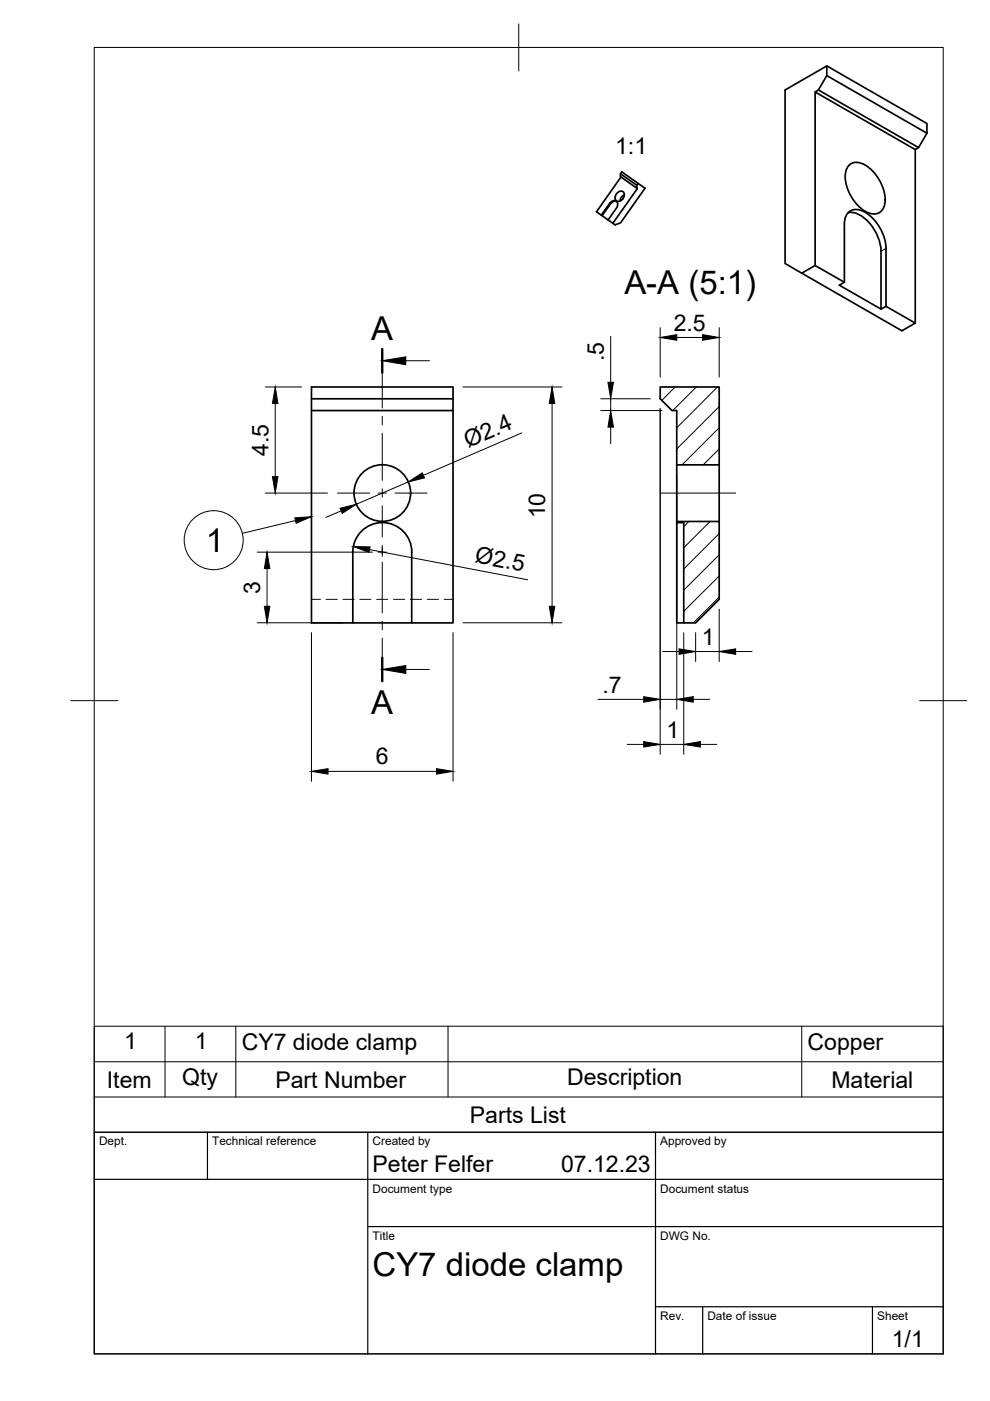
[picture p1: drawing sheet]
<svg xmlns="http://www.w3.org/2000/svg" width="210mm" height="297mm" viewBox="0 0 210 297" stroke-linecap="round" stroke-linejoin="round" font-family="sans-serif">
<!-- layer: Hidden -->
<path d="M66 127.1h1.9M69.1 127.1h2.4M72.7 127.1h2.4M76.3 127.1h2.4M79.9 127.1h2.3M83.4 127.1h2.4M87 127.1h2.4M90.6 127.1h2.4M94.1 127.1h2" fill="none" stroke="#000" stroke-width=".21"/>
<!-- layer: Visible -->
<g fill="none" stroke="#000" stroke-width=".36">
<path d="M172.8 19.5l21.3 12.2 .7-.4M175.3 16l21.2 12.2-1.7 3.1-21.3-12.2M175.3 14l21.2 12.2v2M131.6 36.8l3.4 2.5v.6l-3.4-2.4v-.7l.2-.4 3.5 2.5-.3 .4M131.7 37.5l-5.2 7.4 1 .7M135 39.9l.1 .1-5.2 7.3M135.3 38.9l1.5 1-5.2 7.4-1.2 .4-1.5-1.1M180.2 34.9a3.2 3.2 0 0 1 3.9 .6 9.1 9.1 0 0 1 3.5 7.7 2.36 2.36 0 0 1-3.4 2 8.9 8.9 0 0 1-4.9-8.6l.2-.7zM194.1 31.7v36.8M127.7 45.7l1.2 .9M130.7 44.2l-1.8 2.4M130.8 42.7a1.2 1.2 0 0 0-1.4 .6l-1.7 2.4-.2-.1 1.7-2.4a.92 .92 0 0 1 .9-.7 .92 .92 0 0 1 .9 .6l-.3 1.1"/>
<path d="M130.9 40.8a.81 .81 0 0 1 1.2-.2 .81 .81 0 0 1 .2 1.2 1.08 1.08 0 0 1-1.8 .6 1.3 1.3 0 0 1 .4-1.6zM132.4 41.3a1.57 1.57 0 0 0-1 1.3M170 57.9l2.8-1.6v-36.8l.7-.4 1.8-3.1v-2l-8.8 5.1v36.8l24.7 14.2 2.9-1.6-6.2-3.6M172.8 56.3l6.2 3.5M179 47.6a2.65 2.65 0 0 1 2.9-3.2 8.3 8.3 0 0 1 5.5 5.6l.5 2.7v12.2M179 47.6v12.2l-1.1 .7 8.9 5M179.8 45.1a5.2 5.2 0 0 1 4.6 2.3 9.7 9.7 0 0 1 2.4 5.9v12.2l1.1-.6M66 84.5h30.1v2.5h-30.1M96.1 84.5v-2.5h-30.1v50.1h30.1v-45.1M140 82h12.5v16.6h-9v-11.6h-1l-2.5-2.5zM143.5 98.6v12M152.5 98.6v12"/>
<path d="M143.5 110.6h9v16.5l-5 5h-2.5v-21.3h-1.5zM143.5 110.8v21.3h1.5M74.8 132.1v-15.1a6.3 6.3 0 0 1 6.3-6.2 6.3 6.3 0 0 1 6.2 6.2v15.1"/>
<circle cx="81.1" cy="104.5" r="6"/>
</g>
<!-- layer: Visible Narrow -->
<path d="M129.2 43.2l.2 .1M187.9 52.7l-1.1 .6" fill="none" stroke="#000" stroke-width=".21"/>
<!-- layer: BORDER -->
<path d="M20 10.1h180v276.9h-180zM110 5.1v10M15 148.6h10M195 148.6h10" fill="none" stroke="#000" stroke-width=".21"/>
<!-- layer: TITLEBLOCK -->
<path d="M20 240.1h180v46.9h-180zM20 250h180M44 240.1v9.9M78 240.1v46.9M139 240.1v46.9M78 260.1h122M139 277.1h61M149 277.1v9.9M185 277.1v9.9" fill="none" stroke="#000" stroke-width=".25"/>
<!-- layer: Smart Centers -->
<g fill="none" stroke="#000" stroke-width=".21">
<path d="M81 76.5v10M81 88.3v1.8M81 91.9v10M71.5 104.5h6.9M80.2 104.5h1.7M80.2 117.1h1.7M81 103.7v1.7M81 107.2v6.7M81 115.6v2.3M81 119.2v10.7M83.7 104.5h6.9M140 104.5h16"/>
<path d="M81 131.7v1.8M81 135.3v6.6"/>
</g>
<!-- layer: Hatching -->
<path d="M143.2 82l-2.9 2.9M147.6 82l-5 5M152.1 82l-8.6 8.7M152.5 86.2l-9 9M152.5 90.7l-7.9 7.9M152.5 95.2l-3.4 3.4M146.1 110.5l-1.1 1.2M150.6 110.5l-5.6 5.6M152.5 113.1l-7.5 7.5M152.5 117.6l-7.5 7.5M152.5 122.1l-7.5 7.5M152.5 126.6l-5.5 5.4" fill="none" stroke="#000" stroke-width=".21"/>
<!-- layer: Section Lines -->
<path d="M81 74v5M81 139.4v5" fill="none" stroke="#000" stroke-width=".51"/>
<path d="M86 76.5h5M86 141.9h5" fill="none" stroke="#000" stroke-width=".21"/>
<path d="M81 76.5l5-.8v1.6zM81 141.9l5-.8v1.7z" fill="#000" stroke="#000" stroke-width=".21"/>
<!-- layer: FD_Dimensions -->
<g fill="none" stroke="#000" stroke-width=".21">
<path d="M129.5 71.3v9.8M140 69.5v10.5M143.5 71.6h5.5M152.5 69.5v10.5M56.2 82h7.7M58.4 85.5v15.6M98.1 82h21M110.6 91.8l-20.8 9M117.1 85.5v43.1M127.4 87h13M127.4 84.5h10.5M129.5 84.5v2.5"/>
<path d="M129.5 90.6v3.5M140 86.6v73.3M54.5 117.1h24.5M56.2 104.5h13.2M72.3 108.3l-3.2 1.4M78.3 116.5l33.6 6.4M86.6 102.2l-11.1 4.7M143.5 100.7v49.7M54.5 132h18.2M56.6 120.6v8M66 134.1v31.6M96.1 134.1v31.6"/>
<path d="M98.1 132h21M140.5 138.1h3.5M145 134.1v25.8M147.5 134.1v6.2M147.5 138.1h5M152.5 129.1v11.2M156 138.1h3.5M126.8 148.3h9.7M133 157.8h3.5M140 157.8h5M140 148.3h3.5M147 148.3h3.5"/>
<path d="M148.5 157.8h3.5M69.6 163.5h22.9"/>
</g>
<g fill="#000" stroke="#000" stroke-width=".21">
<path d="M140 71.6l3.5-.6v1.1zM149 71l3.5 .6-3.5 .5zM58.4 82l.5 3.5h-1.1zM117.1 82l.5 3.5h-1.1zM129.5 87l.6 3.6h-1.2zM128.9 81.1h1.2l-.6 3.4zM57.8 101.1h1.1l-.5 3.4zM72.1 107.8l3.4-.9-2.9 1.9zM74.9 115.9l3.6 .1-.3 1.1zM86.6 102.2l2.9-1.9 .5 1zM56.6 117.1l.6 3.5h-1.2zM56 128.6h1.2l-.6 3.4z"/>
<path d="M116.5 128.6h1.1l-.5 3.4zM144 137.6l3.5 .5-3.5 .6zM152.5 138.1l3.5-.5v1.1zM136.5 157.2l3.5 .6-3.5 .6zM136.5 147.7l3.5 .6-3.5 .6zM143.5 148.3l3.5-.6v1.2zM145 157.8l3.5-.6v1.2zM66 163.5l3.6-.5v1.1zM92.5 163l3.6 .5-3.6 .6z"/>
</g>
<!-- layer: Parts Lists -->
<path d="M20 217.6h180v22.5h-180zM35 217.6v15M50 217.6v15M95 217.6v15M170 217.6v15M20 232.6h180M20 225.1h180" fill="none" stroke="#000" stroke-width=".21"/>
<!-- layer: Balloons -->
<g fill="none" stroke="#000" stroke-width=".21">
<path d="M62.7 110.4l-11.3 2.7"/>
<circle cx="45.3" cy="114.5" r="6.3"/>
</g>
<path d="M62.5 109.8l3.5-.3-3.2 1.4z" fill="#000" stroke="#000" stroke-width=".21"/>
<g font-size="7">
<text x="132.4" y="62.3">A-A (5:1)</text>
<text x="78.7" y="72">A</text>
<text x="43.6" y="117.1">1</text>
<text x="78.7" y="151.4">A</text>
<text x="79" y="270.6">CY7 diode clamp</text>
</g>
<g font-size="4.9">
<text x="130.4" y="32.6">1:1</text>
<text x="142.9" y="70.1">2.5</text>
<text x="128" y="76.6" transform="rotate(-90 128 76.6)">.5</text>
<text x="99.2" y="95" transform="rotate(-23 99.2 95)">Ø2.4</text>
<text x="56.9" y="96.6" transform="rotate(-90 56.9 96.6)">4.5</text>
<text x="115.6" y="109.9" transform="rotate(-90 115.6 109.9)">10</text>
<text x="100.6" y="119.2" transform="rotate(11 100.6 119.2)">Ø2.5</text>
<text x="55.2" y="125.9" transform="rotate(-90 55.2 125.9)">3</text>
<text x="148.8" y="136.7">1</text>
<text x="127.7" y="146.9">.7</text>
<text x="141.3" y="156.4">1</text>
<text x="79.7" y="162.1">6</text>
<text x="26.3" y="222.5">1</text>
<text x="41.3" y="222.5">1</text>
<text x="51.2" y="222.6">CY7 diode clamp</text>
<text x="171.2" y="222.6">Copper</text>
<text x="22.7" y="230.6">Item</text>
<text x="38.6" y="230.1">Qty</text>
<text x="58.4" y="230.6">Part Number</text>
<text x="120.2" y="230.1">Description</text>
<text x="176.3" y="230.6">Material</text>
<text x="99.6" y="238">Parts List</text>
<text x="79" y="248.5">Peter Felfer</text>
<text x="119" y="248.5">07.12.23</text>
<text x="189.1" y="285.7">1/1</text>
</g>
<g font-size="2.5">
<text x="21" y="242.9">Dept.</text>
<text x="45" y="242.9">Technical reference</text>
<text x="79" y="242.9">Created by</text>
<text x="140" y="242.9">Approved by</text>
<text x="79" y="252.8">Document type</text>
<text x="140" y="252.8">Document status</text>
<text x="79" y="262.9">Title</text>
<text x="140" y="262.9">DWG No.</text>
<text x="140" y="279.9">Rev.</text>
<text x="150" y="279.9">Date of issue</text>
<text x="186" y="279.9">Sheet</text>
</g>
</svg>
